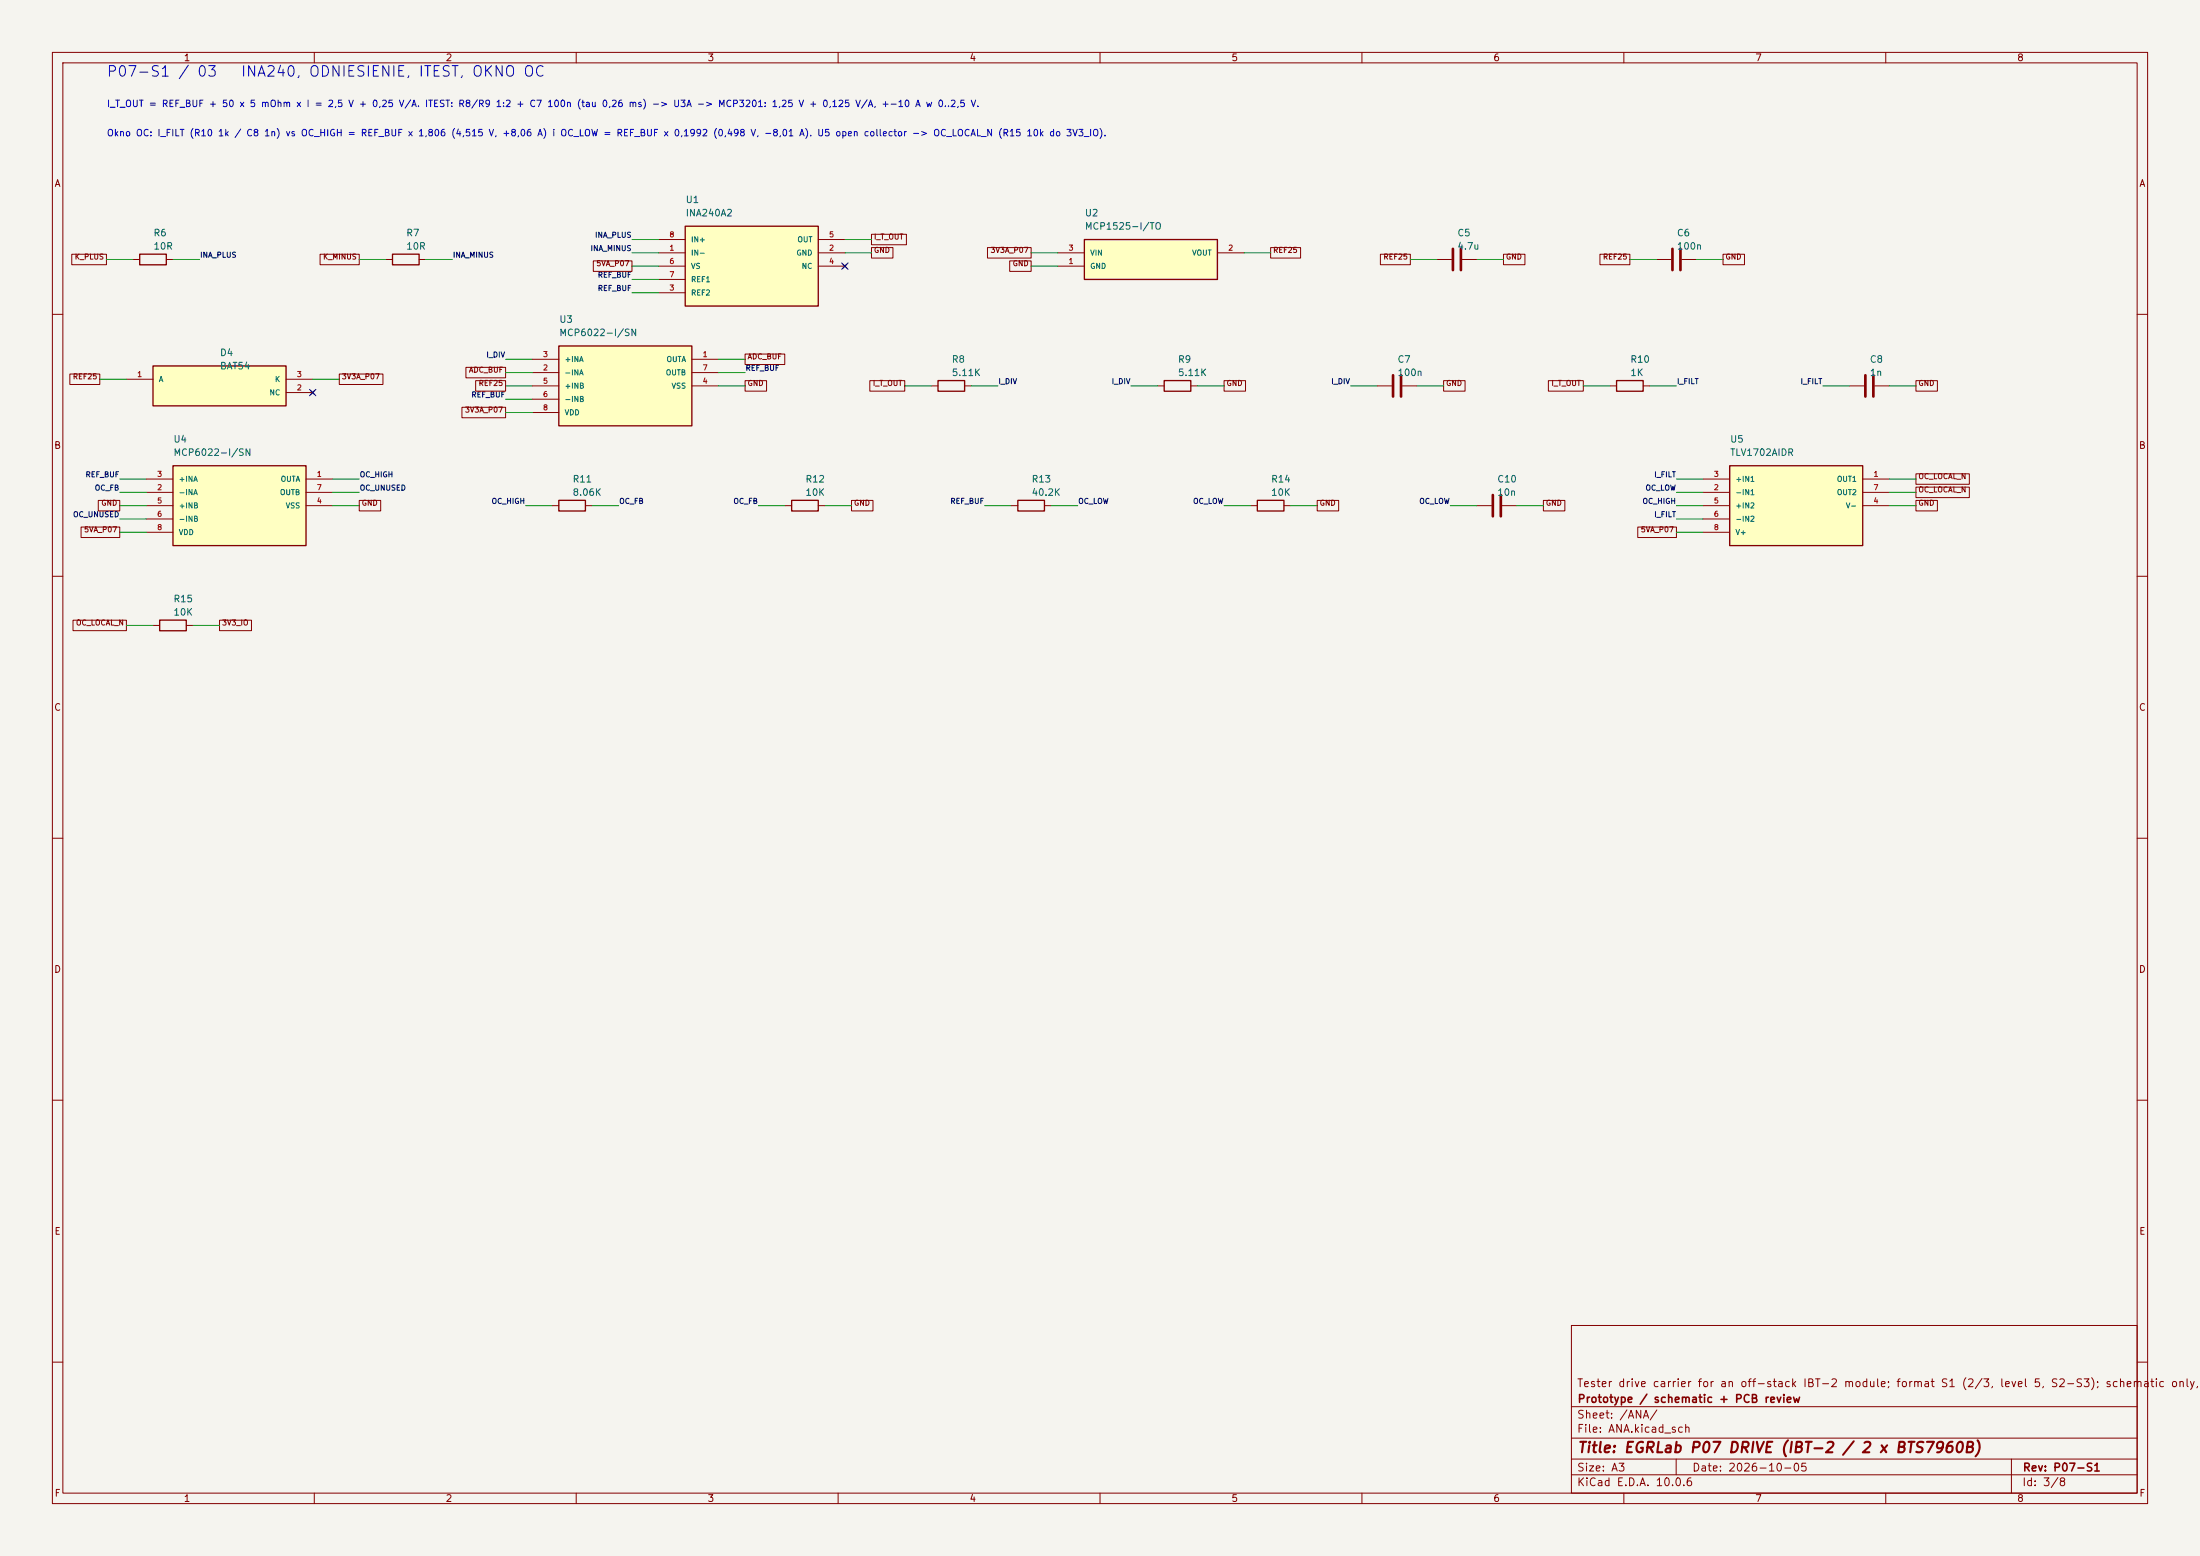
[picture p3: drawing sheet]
(kicad_sch (version 20250114) (generator "eeschema") (paper "A3") (title_block (title "EGRLab P07 DRIVE (IBT-2 / 2 x BTS7960B)") (date "2026-10-05") (rev "P07-S1") (company "Prototype / schematic + PCB review") (comment 1 "Tester drive carrier for an off-stack IBT-2 module; format S1 (2/3, level 5, S2-S3); schematic only, hardware not tested"))(lib_symbols (symbol "P07:R" (pin_numbers (hide yes)) (pin_names (offset 0)) (exclude_from_sim no) (in_bom yes) (on_board yes) (in_pos_files yes) (duplicate_pin_numbers_are_jumpers no) (symbol "R_0_1" (rectangle (start -1.016 -2.54) (end 1.016 2.54) (stroke (width 0.254) (type default)) (fill (type none)))) (symbol "R_1_1" (pin passive line (at 0 3.81 270) (length 1.27) (name "" (effects (font (size 1.27 1.27)))) (number "1" (effects (font (size 1.27 1.27))))) (pin passive line (at 0 -3.81 90) (length 1.27) (name "" (effects (font (size 1.27 1.27)))) (number "2" (effects (font (size 1.27 1.27)))))) (embedded_fonts no))(symbol "P07:INA240A2_D_SOIC" (pin_names (offset 1.016)) (in_bom yes) (on_board yes) (symbol "INA240A2_D_SOIC_1_1" (rectangle (start -12.7 7.62) (end 12.7 -7.62) (stroke (width .254) (type default)) (fill (type background)))) (symbol "INA240A2_D_SOIC_1_0" (pin input line (at -17.78 5.08 0) (length 5.08) (name "IN+" (effects (font (size 1.0 1.0)))) (number "8" (effects (font (size 1 1))))) (pin input line (at -17.78 2.54 0) (length 5.08) (name "IN-" (effects (font (size 1.0 1.0)))) (number "1" (effects (font (size 1 1))))) (pin power_in line (at -17.78 0.0 0) (length 5.08) (name "VS" (effects (font (size 1.0 1.0)))) (number "6" (effects (font (size 1 1))))) (pin input line (at -17.78 -2.54 0) (length 5.08) (name "REF1" (effects (font (size 1.0 1.0)))) (number "7" (effects (font (size 1 1))))) (pin input line (at -17.78 -5.08 0) (length 5.08) (name "REF2" (effects (font (size 1.0 1.0)))) (number "3" (effects (font (size 1 1))))) (pin output line (at 17.78 5.08 180) (length 5.08) (name "OUT" (effects (font (size 1.0 1.0)))) (number "5" (effects (font (size 1 1))))) (pin power_in line (at 17.78 2.54 180) (length 5.08) (name "GND" (effects (font (size 1.0 1.0)))) (number "2" (effects (font (size 1 1))))) (pin no_connect line (at 17.78 0.0 180) (length 5.08) (name "NC" (effects (font (size 1.0 1.0)))) (number "4" (effects (font (size 1 1)))))))(symbol "P07:MCP1525_TO92" (pin_names (offset 1.016)) (in_bom yes) (on_board yes) (symbol "MCP1525_TO92_1_1" (rectangle (start -12.7 3.81) (end 12.7 -3.81) (stroke (width .254) (type default)) (fill (type background)))) (symbol "MCP1525_TO92_1_0" (pin power_in line (at -17.78 1.27 0) (length 5.08) (name "VIN" (effects (font (size 1.0 1.0)))) (number "3" (effects (font (size 1 1))))) (pin power_in line (at -17.78 -1.27 0) (length 5.08) (name "GND" (effects (font (size 1.0 1.0)))) (number "1" (effects (font (size 1 1))))) (pin power_out line (at 17.78 1.27 180) (length 5.08) (name "VOUT" (effects (font (size 1.0 1.0)))) (number "2" (effects (font (size 1 1)))))))(symbol "P07:C" (pin_numbers (hide yes)) (pin_names (offset 0.254)) (exclude_from_sim no) (in_bom yes) (on_board yes) (in_pos_files yes) (duplicate_pin_numbers_are_jumpers no) (symbol "C_0_1" (polyline (pts (xy -2.032 0.762) (xy 2.032 0.762)) (stroke (width 0.508) (type default)) (fill (type none))) (polyline (pts (xy -2.032 -0.762) (xy 2.032 -0.762)) (stroke (width 0.508) (type default)) (fill (type none)))) (symbol "C_1_1" (pin passive line (at 0 3.81 270) (length 2.794) (name "" (effects (font (size 1.27 1.27)))) (number "1" (effects (font (size 1.27 1.27))))) (pin passive line (at 0 -3.81 90) (length 2.794) (name "" (effects (font (size 1.27 1.27)))) (number "2" (effects (font (size 1.27 1.27)))))) (embedded_fonts no))(symbol "P07:BAT54_SOT23" (pin_names (offset 1.016)) (in_bom yes) (on_board yes) (symbol "BAT54_SOT23_1_1" (rectangle (start -12.7 3.81) (end 12.7 -3.81) (stroke (width .254) (type default)) (fill (type background)))) (symbol "BAT54_SOT23_1_0" (pin passive line (at -17.78 1.27 0) (length 5.08) (name "A" (effects (font (size 1.0 1.0)))) (number "1" (effects (font (size 1 1))))) (pin passive line (at 17.78 1.27 180) (length 5.08) (name "K" (effects (font (size 1.0 1.0)))) (number "3" (effects (font (size 1 1))))) (pin no_connect line (at 17.78 -1.27 180) (length 5.08) (name "NC" (effects (font (size 1.0 1.0)))) (number "2" (effects (font (size 1 1)))))))(symbol "P07:MCP6022_SOIC" (pin_names (offset 1.016)) (in_bom yes) (on_board yes) (symbol "MCP6022_SOIC_1_1" (rectangle (start -12.7 7.62) (end 12.7 -7.62) (stroke (width .254) (type default)) (fill (type background)))) (symbol "MCP6022_SOIC_1_0" (pin input line (at -17.78 5.08 0) (length 5.08) (name "+INA" (effects (font (size 1.0 1.0)))) (number "3" (effects (font (size 1 1))))) (pin input line (at -17.78 2.54 0) (length 5.08) (name "-INA" (effects (font (size 1.0 1.0)))) (number "2" (effects (font (size 1 1))))) (pin input line (at -17.78 0.0 0) (length 5.08) (name "+INB" (effects (font (size 1.0 1.0)))) (number "5" (effects (font (size 1 1))))) (pin input line (at -17.78 -2.54 0) (length 5.08) (name "-INB" (effects (font (size 1.0 1.0)))) (number "6" (effects (font (size 1 1))))) (pin power_in line (at -17.78 -5.08 0) (length 5.08) (name "VDD" (effects (font (size 1.0 1.0)))) (number "8" (effects (font (size 1 1))))) (pin output line (at 17.78 5.08 180) (length 5.08) (name "OUTA" (effects (font (size 1.0 1.0)))) (number "1" (effects (font (size 1 1))))) (pin output line (at 17.78 2.54 180) (length 5.08) (name "OUTB" (effects (font (size 1.0 1.0)))) (number "7" (effects (font (size 1 1))))) (pin power_in line (at 17.78 0.0 180) (length 5.08) (name "VSS" (effects (font (size 1.0 1.0)))) (number "4" (effects (font (size 1 1)))))))(symbol "P07:TLV1702_SOIC" (pin_names (offset 1.016)) (in_bom yes) (on_board yes) (symbol "TLV1702_SOIC_1_1" (rectangle (start -12.7 7.62) (end 12.7 -7.62) (stroke (width .254) (type default)) (fill (type background)))) (symbol "TLV1702_SOIC_1_0" (pin input line (at -17.78 5.08 0) (length 5.08) (name "+IN1" (effects (font (size 1.0 1.0)))) (number "3" (effects (font (size 1 1))))) (pin input line (at -17.78 2.54 0) (length 5.08) (name "-IN1" (effects (font (size 1.0 1.0)))) (number "2" (effects (font (size 1 1))))) (pin input line (at -17.78 0.0 0) (length 5.08) (name "+IN2" (effects (font (size 1.0 1.0)))) (number "5" (effects (font (size 1 1))))) (pin input line (at -17.78 -2.54 0) (length 5.08) (name "-IN2" (effects (font (size 1.0 1.0)))) (number "6" (effects (font (size 1 1))))) (pin power_in line (at -17.78 -5.08 0) (length 5.08) (name "V+" (effects (font (size 1.0 1.0)))) (number "8" (effects (font (size 1 1))))) (pin open_collector line (at 17.78 5.08 180) (length 5.08) (name "OUT1" (effects (font (size 1.0 1.0)))) (number "1" (effects (font (size 1 1))))) (pin open_collector line (at 17.78 2.54 180) (length 5.08) (name "OUT2" (effects (font (size 1.0 1.0)))) (number "7" (effects (font (size 1 1))))) (pin power_in line (at 17.78 0.0 180) (length 5.08) (name "V-" (effects (font (size 1.0 1.0)))) (number "4" (effects (font (size 1 1))))))))(text "I_T_OUT = REF_BUF + 50 x 5 mOhm x I = 2,5 V + 0,25 V/A. ITEST: R8/R9 1:2 + C7 100n (tau 0,26 ms) -> U3A -> MCP3201: 1,25 V + 0,125 V/A, +-10 A w 0..2,5 V." (at 20.32 19.304 0) (effects (font (size 1.25 1.25)) (justify left top)))(text "Okno OC: I_FILT (R10 1k / C8 1n) vs OC_HIGH = REF_BUF x 1,806 (4,515 V, +8,06 A) i OC_LOW = REF_BUF x 0,1992 (0,498 V, -8,01 A). U5 open collector -> OC_LOCAL_N (R15 10k do 3V3_IO)." (at 20.32 24.892 0) (effects (font (size 1.25 1.25)) (justify left top)))(symbol (lib_id "P07:R") (at 29.21 49.53 90) (unit 1) (in_bom yes) (on_board yes) (dnp no) (property "Reference" "R6" (at 29.21 44.45 90) (effects (font (size 1.27 1.27)) (justify right))) (property "Value" "10R" (at 29.21 46.99 90) (effects (font (size 1.27 1.27)) (justify right)))(property "Footprint" "Resistor_SMD:R_1206_3216Metric_Pad1.30x1.75mm_HandSolder" (at 29.21 49.53 0) (effects (font (size 1 1)) hide))(property "MPN" "RT1206BRD0710RL" (at 29.21 49.53 0) (effects (font (size 1 1)) hide))(property "BaselineRef" "RC1" (at 29.21 49.53 0) (effects (font (size 1 1)) hide))(property "Datasheet" "" (at 29.21 49.53 0) (effects (font (size 1 1)) hide))(pin "1")(pin "2"))(symbol (lib_id "P07:R") (at 77.47 49.53 90) (unit 1) (in_bom yes) (on_board yes) (dnp no) (property "Reference" "R7" (at 77.47 44.45 90) (effects (font (size 1.27 1.27)) (justify right))) (property "Value" "10R" (at 77.47 46.99 90) (effects (font (size 1.27 1.27)) (justify right)))(property "Footprint" "Resistor_SMD:R_1206_3216Metric_Pad1.30x1.75mm_HandSolder" (at 77.47 49.53 0) (effects (font (size 1 1)) hide))(property "MPN" "RT1206BRD0710RL" (at 77.47 49.53 0) (effects (font (size 1 1)) hide))(property "BaselineRef" "RC2" (at 77.47 49.53 0) (effects (font (size 1 1)) hide))(property "Datasheet" "" (at 77.47 49.53 0) (effects (font (size 1 1)) hide))(pin "1")(pin "2"))(symbol (lib_id "P07:INA240A2_D_SOIC") (at 143.51 50.8 0) (unit 1) (in_bom yes) (on_board yes) (dnp no) (property "Reference" "U1" (at 130.81 38.1 0) (effects (font (size 1.27 1.27)) (justify left))) (property "Value" "INA240A2" (at 130.81 40.64 0) (effects (font (size 1.27 1.27)) (justify left)))(property "Footprint" "Package_SO:SOIC-8_3.9x4.9mm_P1.27mm" (at 143.51 50.8 0) (effects (font (size 1 1)) hide))(property "MPN" "INA240A2EDRQ1" (at 143.51 50.8 0) (effects (font (size 1 1)) hide))(property "BaselineRef" "U2" (at 143.51 50.8 0) (effects (font (size 1 1)) hide))(property "Datasheet" "https://www.ti.com/lit/ds/symlink/ina240.pdf" (at 143.51 50.8 0) (effects (font (size 1 1)) hide))(pin "8")(pin "1")(pin "6")(pin "7")(pin "3")(pin "5")(pin "2")(pin "4"))(symbol (lib_id "P07:MCP1525_TO92") (at 219.71 49.53 0) (unit 1) (in_bom yes) (on_board yes) (dnp no) (property "Reference" "U2" (at 207.01 40.64 0) (effects (font (size 1.27 1.27)) (justify left))) (property "Value" "MCP1525-I/TO" (at 207.01 43.18 0) (effects (font (size 1.27 1.27)) (justify left)))(property "Footprint" "Package_TO_SOT_THT:TO-92_Inline_Wide" (at 219.71 49.53 0) (effects (font (size 1 1)) hide))(property "MPN" "MCP1525-I/TO" (at 219.71 49.53 0) (effects (font (size 1 1)) hide))(property "BaselineRef" "U_REF" (at 219.71 49.53 0) (effects (font (size 1 1)) hide))(property "Datasheet" "https://ww1.microchip.com/downloads/en/DeviceDoc/21653c.pdf" (at 219.71 49.53 0) (effects (font (size 1 1)) hide))(pin "3")(pin "1")(pin "2"))(symbol (lib_id "P07:C") (at 278.13 49.53 90) (unit 1) (in_bom yes) (on_board yes) (dnp no) (property "Reference" "C5" (at 278.13 44.45 90) (effects (font (size 1.27 1.27)) (justify right))) (property "Value" "4.7u" (at 278.13 46.99 90) (effects (font (size 1.27 1.27)) (justify right)))(property "Footprint" "Capacitor_SMD:C_1206_3216Metric_Pad1.33x1.80mm_HandSolder" (at 278.13 49.53 0) (effects (font (size 1 1)) hide))(property "MPN" "SMD 1206 X7R 25V 10% 4.7u" (at 278.13 49.53 0) (effects (font (size 1 1)) hide))(property "BaselineRef" "C_REF" (at 278.13 49.53 0) (effects (font (size 1 1)) hide))(property "Datasheet" "" (at 278.13 49.53 0) (effects (font (size 1 1)) hide))(pin "1")(pin "2"))(symbol (lib_id "P07:C") (at 320.04 49.53 90) (unit 1) (in_bom yes) (on_board yes) (dnp no) (property "Reference" "C6" (at 320.04 44.45 90) (effects (font (size 1.27 1.27)) (justify right))) (property "Value" "100n" (at 320.04 46.99 90) (effects (font (size 1.27 1.27)) (justify right)))(property "Footprint" "Capacitor_SMD:C_1206_3216Metric_Pad1.33x1.80mm_HandSolder" (at 320.04 49.53 0) (effects (font (size 1 1)) hide))(property "MPN" "SMD 1206 X7R 50V 10% 100n" (at 320.04 49.53 0) (effects (font (size 1 1)) hide))(property "BaselineRef" "C_REF_HF" (at 320.04 49.53 0) (effects (font (size 1 1)) hide))(property "Datasheet" "" (at 320.04 49.53 0) (effects (font (size 1 1)) hide))(pin "1")(pin "2"))(symbol (lib_id "P07:BAT54_SOT23") (at 41.91 73.66 0) (unit 1) (in_bom yes) (on_board yes) (dnp no) (property "Reference" "D4" (at 41.91 67.31 0) (effects (font (size 1.27 1.27)) (justify left))) (property "Value" "BAT54" (at 41.91 69.85000000000001 0) (effects (font (size 1.27 1.27)) (justify left)))(property "Footprint" "Package_TO_SOT_SMD:SOT-23" (at 41.91 73.66 0) (effects (font (size 1 1)) hide))(property "MPN" "BAT54 (SOT-23, single)" (at 41.91 73.66 0) (effects (font (size 1 1)) hide))(property "BaselineRef" "ADD_REF_DISCHARGE" (at 41.91 73.66 0) (effects (font (size 1 1)) hide))(property "Datasheet" "" (at 41.91 73.66 0) (effects (font (size 1 1)) hide))(pin "1")(pin "3")(pin "2"))(symbol (lib_id "P07:MCP6022_SOIC") (at 119.38 73.66 0) (unit 1) (in_bom yes) (on_board yes) (dnp no) (property "Reference" "U3" (at 106.68 60.96 0) (effects (font (size 1.27 1.27)) (justify left))) (property "Value" "MCP6022-I/SN" (at 106.68 63.5 0) (effects (font (size 1.27 1.27)) (justify left)))(property "Footprint" "Package_SO:SOIC-8_3.9x4.9mm_P1.27mm" (at 119.38 73.66 0) (effects (font (size 1 1)) hide))(property "MPN" "MCP6022-I/SN" (at 119.38 73.66 0) (effects (font (size 1 1)) hide))(property "BaselineRef" "U_BUF" (at 119.38 73.66 0) (effects (font (size 1 1)) hide))(property "Datasheet" "https://ww1.microchip.com/downloads/en/DeviceDoc/20001685E.pdf" (at 119.38 73.66 0) (effects (font (size 1 1)) hide))(pin "3")(pin "2")(pin "5")(pin "6")(pin "8")(pin "1")(pin "7")(pin "4"))(symbol (lib_id "P07:R") (at 181.61 73.66 90) (unit 1) (in_bom yes) (on_board yes) (dnp no) (property "Reference" "R8" (at 181.61 68.58 90) (effects (font (size 1.27 1.27)) (justify right))) (property "Value" "5.11K" (at 181.61 71.12 90) (effects (font (size 1.27 1.27)) (justify right)))(property "Footprint" "Resistor_SMD:R_1206_3216Metric_Pad1.30x1.75mm_HandSolder" (at 181.61 73.66 0) (effects (font (size 1 1)) hide))(property "MPN" "RT1206BRD075K11L" (at 181.61 73.66 0) (effects (font (size 1 1)) hide))(property "BaselineRef" "R_DIV_H" (at 181.61 73.66 0) (effects (font (size 1 1)) hide))(property "Datasheet" "" (at 181.61 73.66 0) (effects (font (size 1 1)) hide))(pin "1")(pin "2"))(symbol (lib_id "P07:R") (at 224.79 73.66 90) (unit 1) (in_bom yes) (on_board yes) (dnp no) (property "Reference" "R9" (at 224.79 68.58 90) (effects (font (size 1.27 1.27)) (justify right))) (property "Value" "5.11K" (at 224.79 71.12 90) (effects (font (size 1.27 1.27)) (justify right)))(property "Footprint" "Resistor_SMD:R_1206_3216Metric_Pad1.30x1.75mm_HandSolder" (at 224.79 73.66 0) (effects (font (size 1 1)) hide))(property "MPN" "RT1206BRD075K11L" (at 224.79 73.66 0) (effects (font (size 1 1)) hide))(property "BaselineRef" "R_DIV_L" (at 224.79 73.66 0) (effects (font (size 1 1)) hide))(property "Datasheet" "" (at 224.79 73.66 0) (effects (font (size 1 1)) hide))(pin "1")(pin "2"))(symbol (lib_id "P07:C") (at 266.7 73.66 90) (unit 1) (in_bom yes) (on_board yes) (dnp no) (property "Reference" "C7" (at 266.7 68.58 90) (effects (font (size 1.27 1.27)) (justify right))) (property "Value" "100n" (at 266.7 71.12 90) (effects (font (size 1.27 1.27)) (justify right)))(property "Footprint" "Capacitor_SMD:C_1206_3216Metric_Pad1.33x1.80mm_HandSolder" (at 266.7 73.66 0) (effects (font (size 1 1)) hide))(property "MPN" "SMD 1206 C0G 50V 5% 100n (e.g. Murata GRM31C5C1H104JA01; MPN to confirm)" (at 266.7 73.66 0) (effects (font (size 1 1)) hide))(property "BaselineRef" "C_DIV" (at 266.7 73.66 0) (effects (font (size 1 1)) hide))(property "Datasheet" "" (at 266.7 73.66 0) (effects (font (size 1 1)) hide))(pin "1")(pin "2"))(symbol (lib_id "P07:R") (at 311.15 73.66 90) (unit 1) (in_bom yes) (on_board yes) (dnp no) (property "Reference" "R10" (at 311.15 68.58 90) (effects (font (size 1.27 1.27)) (justify right))) (property "Value" "1K" (at 311.15 71.12 90) (effects (font (size 1.27 1.27)) (justify right)))(property "Footprint" "Resistor_SMD:R_1206_3216Metric_Pad1.30x1.75mm_HandSolder" (at 311.15 73.66 0) (effects (font (size 1 1)) hide))(property "MPN" "RC1206FR-071KL" (at 311.15 73.66 0) (effects (font (size 1 1)) hide))(property "BaselineRef" "R_IFILT" (at 311.15 73.66 0) (effects (font (size 1 1)) hide))(property "Datasheet" "" (at 311.15 73.66 0) (effects (font (size 1 1)) hide))(pin "1")(pin "2"))(symbol (lib_id "P07:C") (at 356.87 73.66 90) (unit 1) (in_bom yes) (on_board yes) (dnp no) (property "Reference" "C8" (at 356.87 68.58 90) (effects (font (size 1.27 1.27)) (justify right))) (property "Value" "1n" (at 356.87 71.12 90) (effects (font (size 1.27 1.27)) (justify right)))(property "Footprint" "Capacitor_SMD:C_1206_3216Metric_Pad1.33x1.80mm_HandSolder" (at 356.87 73.66 0) (effects (font (size 1 1)) hide))(property "MPN" "SMD 1206 C0G 50V 5% 1n" (at 356.87 73.66 0) (effects (font (size 1 1)) hide))(property "BaselineRef" "C_IFILT" (at 356.87 73.66 0) (effects (font (size 1 1)) hide))(property "Datasheet" "" (at 356.87 73.66 0) (effects (font (size 1 1)) hide))(pin "1")(pin "2"))(symbol (lib_id "P07:MCP6022_SOIC") (at 45.72 96.52 0) (unit 1) (in_bom yes) (on_board yes) (dnp no) (property "Reference" "U4" (at 33.02 83.82 0) (effects (font (size 1.27 1.27)) (justify left))) (property "Value" "MCP6022-I/SN" (at 33.02 86.36 0) (effects (font (size 1.27 1.27)) (justify left)))(property "Footprint" "Package_SO:SOIC-8_3.9x4.9mm_P1.27mm" (at 45.72 96.52 0) (effects (font (size 1 1)) hide))(property "MPN" "MCP6022-I/SN" (at 45.72 96.52 0) (effects (font (size 1 1)) hide))(property "BaselineRef" "U_OCREF" (at 45.72 96.52 0) (effects (font (size 1 1)) hide))(property "Datasheet" "https://ww1.microchip.com/downloads/en/DeviceDoc/20001685E.pdf" (at 45.72 96.52 0) (effects (font (size 1 1)) hide))(pin "3")(pin "2")(pin "5")(pin "6")(pin "8")(pin "1")(pin "7")(pin "4"))(symbol (lib_id "P07:R") (at 109.22 96.52 90) (unit 1) (in_bom yes) (on_board yes) (dnp no) (property "Reference" "R11" (at 109.22 91.44 90) (effects (font (size 1.27 1.27)) (justify right))) (property "Value" "8.06K" (at 109.22 93.98 90) (effects (font (size 1.27 1.27)) (justify right)))(property "Footprint" "Resistor_SMD:R_1206_3216Metric_Pad1.30x1.75mm_HandSolder" (at 109.22 96.52 0) (effects (font (size 1 1)) hide))(property "MPN" "RT1206BRD078K06L" (at 109.22 96.52 0) (effects (font (size 1 1)) hide))(property "BaselineRef" "R_OC_FB" (at 109.22 96.52 0) (effects (font (size 1 1)) hide))(property "Datasheet" "" (at 109.22 96.52 0) (effects (font (size 1 1)) hide))(pin "1")(pin "2"))(symbol (lib_id "P07:R") (at 153.67 96.52 90) (unit 1) (in_bom yes) (on_board yes) (dnp no) (property "Reference" "R12" (at 153.67 91.44 90) (effects (font (size 1.27 1.27)) (justify right))) (property "Value" "10K" (at 153.67 93.98 90) (effects (font (size 1.27 1.27)) (justify right)))(property "Footprint" "Resistor_SMD:R_1206_3216Metric_Pad1.30x1.75mm_HandSolder" (at 153.67 96.52 0) (effects (font (size 1 1)) hide))(property "MPN" "RT1206BRD0710KL" (at 153.67 96.52 0) (effects (font (size 1 1)) hide))(property "BaselineRef" "R_OC_G" (at 153.67 96.52 0) (effects (font (size 1 1)) hide))(property "Datasheet" "" (at 153.67 96.52 0) (effects (font (size 1 1)) hide))(pin "1")(pin "2"))(symbol (lib_id "P07:R") (at 196.85 96.52 90) (unit 1) (in_bom yes) (on_board yes) (dnp no) (property "Reference" "R13" (at 196.85 91.44 90) (effects (font (size 1.27 1.27)) (justify right))) (property "Value" "40.2K" (at 196.85 93.98 90) (effects (font (size 1.27 1.27)) (justify right)))(property "Footprint" "Resistor_SMD:R_1206_3216Metric_Pad1.30x1.75mm_HandSolder" (at 196.85 96.52 0) (effects (font (size 1 1)) hide))(property "MPN" "RT1206BRD0740K2L" (at 196.85 96.52 0) (effects (font (size 1 1)) hide))(property "BaselineRef" "R_OC_L_TOP" (at 196.85 96.52 0) (effects (font (size 1 1)) hide))(property "Datasheet" "" (at 196.85 96.52 0) (effects (font (size 1 1)) hide))(pin "1")(pin "2"))(symbol (lib_id "P07:R") (at 242.57 96.52 90) (unit 1) (in_bom yes) (on_board yes) (dnp no) (property "Reference" "R14" (at 242.57 91.44 90) (effects (font (size 1.27 1.27)) (justify right))) (property "Value" "10K" (at 242.57 93.98 90) (effects (font (size 1.27 1.27)) (justify right)))(property "Footprint" "Resistor_SMD:R_1206_3216Metric_Pad1.30x1.75mm_HandSolder" (at 242.57 96.52 0) (effects (font (size 1 1)) hide))(property "MPN" "RT1206BRD0710KL" (at 242.57 96.52 0) (effects (font (size 1 1)) hide))(property "BaselineRef" "R_OC_L_BOT" (at 242.57 96.52 0) (effects (font (size 1 1)) hide))(property "Datasheet" "" (at 242.57 96.52 0) (effects (font (size 1 1)) hide))(pin "1")(pin "2"))(symbol (lib_id "P07:C") (at 285.75 96.52 90) (unit 1) (in_bom yes) (on_board yes) (dnp no) (property "Reference" "C10" (at 285.75 91.44 90) (effects (font (size 1.27 1.27)) (justify right))) (property "Value" "10n" (at 285.75 93.98 90) (effects (font (size 1.27 1.27)) (justify right)))(property "Footprint" "Capacitor_SMD:C_1206_3216Metric_Pad1.33x1.80mm_HandSolder" (at 285.75 96.52 0) (effects (font (size 1 1)) hide))(property "MPN" "SMD 1206 C0G 50V 5% 10n" (at 285.75 96.52 0) (effects (font (size 1 1)) hide))(property "BaselineRef" "C_OC_LOW" (at 285.75 96.52 0) (effects (font (size 1 1)) hide))(property "Datasheet" "" (at 285.75 96.52 0) (effects (font (size 1 1)) hide))(pin "1")(pin "2"))(symbol (lib_id "P07:TLV1702_SOIC") (at 342.9 96.52 0) (unit 1) (in_bom yes) (on_board yes) (dnp no) (property "Reference" "U5" (at 330.2 83.82 0) (effects (font (size 1.27 1.27)) (justify left))) (property "Value" "TLV1702AIDR" (at 330.2 86.36 0) (effects (font (size 1.27 1.27)) (justify left)))(property "Footprint" "Package_SO:SOIC-8_3.9x4.9mm_P1.27mm" (at 342.9 96.52 0) (effects (font (size 1 1)) hide))(property "MPN" "TLV1702AIDR (TI, SOIC-8, open collector)" (at 342.9 96.52 0) (effects (font (size 1 1)) hide))(property "BaselineRef" "U4" (at 342.9 96.52 0) (effects (font (size 1 1)) hide))(property "Datasheet" "https://www.ti.com/lit/ds/symlink/tlv1702.pdf" (at 342.9 96.52 0) (effects (font (size 1 1)) hide))(pin "3")(pin "2")(pin "5")(pin "6")(pin "8")(pin "1")(pin "7")(pin "4"))(symbol (lib_id "P07:R") (at 33.02 119.38 90) (unit 1) (in_bom yes) (on_board yes) (dnp no) (property "Reference" "R15" (at 33.02 114.3 90) (effects (font (size 1.27 1.27)) (justify right))) (property "Value" "10K" (at 33.02 116.84 90) (effects (font (size 1.27 1.27)) (justify right)))(property "Footprint" "Resistor_SMD:R_1206_3216Metric_Pad1.30x1.75mm_HandSolder" (at 33.02 119.38 0) (effects (font (size 1 1)) hide))(property "MPN" "RC1206FR-0710KL" (at 33.02 119.38 0) (effects (font (size 1 1)) hide))(property "BaselineRef" "R_OC_PULL" (at 33.02 119.38 0) (effects (font (size 1 1)) hide))(property "Datasheet" "" (at 33.02 119.38 0) (effects (font (size 1 1)) hide))(pin "1")(pin "2"))(text "P07-S1 / 03   INA240, ODNIESIENIE, ITEST, OKNO OC" (at 20.32 12.7 0) (effects (font (size 2 2)) (justify left top)))(wire (pts (xy 25.4 49.53) (xy 20.32 49.53)) (stroke (width 0) (type default)))(global_label "K_PLUS" (shape passive) (at 20.32 49.53 0) (effects (font (size 1 1)) (justify right bottom)))(wire (pts (xy 33.02 49.53) (xy 38.1 49.53)) (stroke (width 0) (type default)))(label "INA_PLUS"  (at 38.1 49.53 0) (effects (font (size 1 1)) (justify left bottom)))(wire (pts (xy 73.66 49.53) (xy 68.58 49.53)) (stroke (width 0) (type default)))(global_label "K_MINUS" (shape passive) (at 68.58 49.53 0) (effects (font (size 1 1)) (justify right bottom)))(wire (pts (xy 81.28 49.53) (xy 86.36 49.53)) (stroke (width 0) (type default)))(label "INA_MINUS"  (at 86.36 49.53 0) (effects (font (size 1 1)) (justify left bottom)))(wire (pts (xy 125.73 45.72) (xy 120.65 45.72)) (stroke (width 0) (type default)))(label "INA_PLUS"  (at 120.65 45.72 0) (effects (font (size 1 1)) (justify right bottom)))(wire (pts (xy 125.73 48.26) (xy 120.65 48.26)) (stroke (width 0) (type default)))(label "INA_MINUS"  (at 120.65 48.26 0) (effects (font (size 1 1)) (justify right bottom)))(wire (pts (xy 125.73 50.8) (xy 120.65 50.8)) (stroke (width 0) (type default)))(global_label "5VA_P07" (shape passive) (at 120.65 50.8 0) (effects (font (size 1 1)) (justify right bottom)))(wire (pts (xy 125.73 53.34) (xy 120.65 53.34)) (stroke (width 0) (type default)))(label "REF_BUF"  (at 120.65 53.34 0) (effects (font (size 1 1)) (justify right bottom)))(wire (pts (xy 125.73 55.88) (xy 120.65 55.88)) (stroke (width 0) (type default)))(label "REF_BUF"  (at 120.65 55.88 0) (effects (font (size 1 1)) (justify right bottom)))(wire (pts (xy 161.29 45.72) (xy 166.37 45.72)) (stroke (width 0) (type default)))(global_label "I_T_OUT" (shape passive) (at 166.37 45.72 0) (effects (font (size 1 1)) (justify left bottom)))(wire (pts (xy 161.29 48.26) (xy 166.37 48.26)) (stroke (width 0) (type default)))(global_label "GND" (shape passive) (at 166.37 48.26 0) (effects (font (size 1 1)) (justify left bottom)))(no_connect (at 161.29 50.8))(wire (pts (xy 201.93 48.26) (xy 196.85 48.26)) (stroke (width 0) (type default)))(global_label "3V3A_P07" (shape passive) (at 196.85 48.26 0) (effects (font (size 1 1)) (justify right bottom)))(wire (pts (xy 201.93 50.8) (xy 196.85 50.8)) (stroke (width 0) (type default)))(global_label "GND" (shape passive) (at 196.85 50.8 0) (effects (font (size 1 1)) (justify right bottom)))(wire (pts (xy 237.49 48.26) (xy 242.57 48.26)) (stroke (width 0) (type default)))(global_label "REF25" (shape passive) (at 242.57 48.26 0) (effects (font (size 1 1)) (justify left bottom)))(wire (pts (xy 274.32 49.53) (xy 269.24 49.53)) (stroke (width 0) (type default)))(global_label "REF25" (shape passive) (at 269.24 49.53 0) (effects (font (size 1 1)) (justify right bottom)))(wire (pts (xy 281.94 49.53) (xy 287.02 49.53)) (stroke (width 0) (type default)))(global_label "GND" (shape passive) (at 287.02 49.53 0) (effects (font (size 1 1)) (justify left bottom)))(wire (pts (xy 316.23 49.53) (xy 311.15 49.53)) (stroke (width 0) (type default)))(global_label "REF25" (shape passive) (at 311.15 49.53 0) (effects (font (size 1 1)) (justify right bottom)))(wire (pts (xy 323.85 49.53) (xy 328.93 49.53)) (stroke (width 0) (type default)))(global_label "GND" (shape passive) (at 328.93 49.53 0) (effects (font (size 1 1)) (justify left bottom)))(wire (pts (xy 24.13 72.39) (xy 19.05 72.39)) (stroke (width 0) (type default)))(global_label "REF25" (shape passive) (at 19.05 72.39 0) (effects (font (size 1 1)) (justify right bottom)))(wire (pts (xy 59.69 72.39) (xy 64.77 72.39)) (stroke (width 0) (type default)))(global_label "3V3A_P07" (shape passive) (at 64.77 72.39 0) (effects (font (size 1 1)) (justify left bottom)))(no_connect (at 59.69 74.93))(wire (pts (xy 101.6 68.58) (xy 96.52 68.58)) (stroke (width 0) (type default)))(label "I_DIV"  (at 96.52 68.58 0) (effects (font (size 1 1)) (justify right bottom)))(wire (pts (xy 101.6 71.12) (xy 96.52 71.12)) (stroke (width 0) (type default)))(global_label "ADC_BUF" (shape passive) (at 96.52 71.12 0) (effects (font (size 1 1)) (justify right bottom)))(wire (pts (xy 101.6 73.66) (xy 96.52 73.66)) (stroke (width 0) (type default)))(global_label "REF25" (shape passive) (at 96.52 73.66 0) (effects (font (size 1 1)) (justify right bottom)))(wire (pts (xy 101.6 76.2) (xy 96.52 76.2)) (stroke (width 0) (type default)))(label "REF_BUF"  (at 96.52 76.2 0) (effects (font (size 1 1)) (justify right bottom)))(wire (pts (xy 101.6 78.74) (xy 96.52 78.74)) (stroke (width 0) (type default)))(global_label "3V3A_P07" (shape passive) (at 96.52 78.74 0) (effects (font (size 1 1)) (justify right bottom)))(wire (pts (xy 137.16 68.58) (xy 142.24 68.58)) (stroke (width 0) (type default)))(global_label "ADC_BUF" (shape passive) (at 142.24 68.58 0) (effects (font (size 1 1)) (justify left bottom)))(wire (pts (xy 137.16 71.12) (xy 142.24 71.12)) (stroke (width 0) (type default)))(label "REF_BUF"  (at 142.24 71.12 0) (effects (font (size 1 1)) (justify left bottom)))(wire (pts (xy 137.16 73.66) (xy 142.24 73.66)) (stroke (width 0) (type default)))(global_label "GND" (shape passive) (at 142.24 73.66 0) (effects (font (size 1 1)) (justify left bottom)))(wire (pts (xy 177.8 73.66) (xy 172.72 73.66)) (stroke (width 0) (type default)))(global_label "I_T_OUT" (shape passive) (at 172.72 73.66 0) (effects (font (size 1 1)) (justify right bottom)))(wire (pts (xy 185.42 73.66) (xy 190.5 73.66)) (stroke (width 0) (type default)))(label "I_DIV"  (at 190.5 73.66 0) (effects (font (size 1 1)) (justify left bottom)))(wire (pts (xy 220.98 73.66) (xy 215.9 73.66)) (stroke (width 0) (type default)))(label "I_DIV"  (at 215.9 73.66 0) (effects (font (size 1 1)) (justify right bottom)))(wire (pts (xy 228.6 73.66) (xy 233.68 73.66)) (stroke (width 0) (type default)))(global_label "GND" (shape passive) (at 233.68 73.66 0) (effects (font (size 1 1)) (justify left bottom)))(wire (pts (xy 262.89 73.66) (xy 257.81 73.66)) (stroke (width 0) (type default)))(label "I_DIV"  (at 257.81 73.66 0) (effects (font (size 1 1)) (justify right bottom)))(wire (pts (xy 270.51 73.66) (xy 275.59 73.66)) (stroke (width 0) (type default)))(global_label "GND" (shape passive) (at 275.59 73.66 0) (effects (font (size 1 1)) (justify left bottom)))(wire (pts (xy 307.34 73.66) (xy 302.26 73.66)) (stroke (width 0) (type default)))(global_label "I_T_OUT" (shape passive) (at 302.26 73.66 0) (effects (font (size 1 1)) (justify right bottom)))(wire (pts (xy 314.96 73.66) (xy 320.04 73.66)) (stroke (width 0) (type default)))(label "I_FILT"  (at 320.04 73.66 0) (effects (font (size 1 1)) (justify left bottom)))(wire (pts (xy 353.06 73.66) (xy 347.98 73.66)) (stroke (width 0) (type default)))(label "I_FILT"  (at 347.98 73.66 0) (effects (font (size 1 1)) (justify right bottom)))(wire (pts (xy 360.68 73.66) (xy 365.76 73.66)) (stroke (width 0) (type default)))(global_label "GND" (shape passive) (at 365.76 73.66 0) (effects (font (size 1 1)) (justify left bottom)))(wire (pts (xy 27.94 91.44) (xy 22.86 91.44)) (stroke (width 0) (type default)))(label "REF_BUF"  (at 22.86 91.44 0) (effects (font (size 1 1)) (justify right bottom)))(wire (pts (xy 27.94 93.98) (xy 22.86 93.98)) (stroke (width 0) (type default)))(label "OC_FB"  (at 22.86 93.98 0) (effects (font (size 1 1)) (justify right bottom)))(wire (pts (xy 27.94 96.52) (xy 22.86 96.52)) (stroke (width 0) (type default)))(global_label "GND" (shape passive) (at 22.86 96.52 0) (effects (font (size 1 1)) (justify right bottom)))(wire (pts (xy 27.94 99.06) (xy 22.86 99.06)) (stroke (width 0) (type default)))(label "OC_UNUSED"  (at 22.86 99.06 0) (effects (font (size 1 1)) (justify right bottom)))(wire (pts (xy 27.94 101.6) (xy 22.86 101.6)) (stroke (width 0) (type default)))(global_label "5VA_P07" (shape passive) (at 22.86 101.6 0) (effects (font (size 1 1)) (justify right bottom)))(wire (pts (xy 63.5 91.44) (xy 68.58 91.44)) (stroke (width 0) (type default)))(label "OC_HIGH"  (at 68.58 91.44 0) (effects (font (size 1 1)) (justify left bottom)))(wire (pts (xy 63.5 93.98) (xy 68.58 93.98)) (stroke (width 0) (type default)))(label "OC_UNUSED"  (at 68.58 93.98 0) (effects (font (size 1 1)) (justify left bottom)))(wire (pts (xy 63.5 96.52) (xy 68.58 96.52)) (stroke (width 0) (type default)))(global_label "GND" (shape passive) (at 68.58 96.52 0) (effects (font (size 1 1)) (justify left bottom)))(wire (pts (xy 105.41 96.52) (xy 100.33 96.52)) (stroke (width 0) (type default)))(label "OC_HIGH"  (at 100.33 96.52 0) (effects (font (size 1 1)) (justify right bottom)))(wire (pts (xy 113.03 96.52) (xy 118.11 96.52)) (stroke (width 0) (type default)))(label "OC_FB"  (at 118.11 96.52 0) (effects (font (size 1 1)) (justify left bottom)))(wire (pts (xy 149.86 96.52) (xy 144.78 96.52)) (stroke (width 0) (type default)))(label "OC_FB"  (at 144.78 96.52 0) (effects (font (size 1 1)) (justify right bottom)))(wire (pts (xy 157.48 96.52) (xy 162.56 96.52)) (stroke (width 0) (type default)))(global_label "GND" (shape passive) (at 162.56 96.52 0) (effects (font (size 1 1)) (justify left bottom)))(wire (pts (xy 193.04 96.52) (xy 187.96 96.52)) (stroke (width 0) (type default)))(label "REF_BUF"  (at 187.96 96.52 0) (effects (font (size 1 1)) (justify right bottom)))(wire (pts (xy 200.66 96.52) (xy 205.74 96.52)) (stroke (width 0) (type default)))(label "OC_LOW"  (at 205.74 96.52 0) (effects (font (size 1 1)) (justify left bottom)))(wire (pts (xy 238.76 96.52) (xy 233.68 96.52)) (stroke (width 0) (type default)))(label "OC_LOW"  (at 233.68 96.52 0) (effects (font (size 1 1)) (justify right bottom)))(wire (pts (xy 246.38 96.52) (xy 251.46 96.52)) (stroke (width 0) (type default)))(global_label "GND" (shape passive) (at 251.46 96.52 0) (effects (font (size 1 1)) (justify left bottom)))(wire (pts (xy 281.94 96.52) (xy 276.86 96.52)) (stroke (width 0) (type default)))(label "OC_LOW"  (at 276.86 96.52 0) (effects (font (size 1 1)) (justify right bottom)))(wire (pts (xy 289.56 96.52) (xy 294.64 96.52)) (stroke (width 0) (type default)))(global_label "GND" (shape passive) (at 294.64 96.52 0) (effects (font (size 1 1)) (justify left bottom)))(wire (pts (xy 325.12 91.44) (xy 320.04 91.44)) (stroke (width 0) (type default)))(label "I_FILT"  (at 320.04 91.44 0) (effects (font (size 1 1)) (justify right bottom)))(wire (pts (xy 325.12 93.98) (xy 320.04 93.98)) (stroke (width 0) (type default)))(label "OC_LOW"  (at 320.04 93.98 0) (effects (font (size 1 1)) (justify right bottom)))(wire (pts (xy 325.12 96.52) (xy 320.04 96.52)) (stroke (width 0) (type default)))(label "OC_HIGH"  (at 320.04 96.52 0) (effects (font (size 1 1)) (justify right bottom)))(wire (pts (xy 325.12 99.06) (xy 320.04 99.06)) (stroke (width 0) (type default)))(label "I_FILT"  (at 320.04 99.06 0) (effects (font (size 1 1)) (justify right bottom)))(wire (pts (xy 325.12 101.6) (xy 320.04 101.6)) (stroke (width 0) (type default)))(global_label "5VA_P07" (shape passive) (at 320.04 101.6 0) (effects (font (size 1 1)) (justify right bottom)))(wire (pts (xy 360.68 91.44) (xy 365.76 91.44)) (stroke (width 0) (type default)))(global_label "OC_LOCAL_N" (shape passive) (at 365.76 91.44 0) (effects (font (size 1 1)) (justify left bottom)))(wire (pts (xy 360.68 93.98) (xy 365.76 93.98)) (stroke (width 0) (type default)))(global_label "OC_LOCAL_N" (shape passive) (at 365.76 93.98 0) (effects (font (size 1 1)) (justify left bottom)))(wire (pts (xy 360.68 96.52) (xy 365.76 96.52)) (stroke (width 0) (type default)))(global_label "GND" (shape passive) (at 365.76 96.52 0) (effects (font (size 1 1)) (justify left bottom)))(wire (pts (xy 29.21 119.38) (xy 24.13 119.38)) (stroke (width 0) (type default)))(global_label "OC_LOCAL_N" (shape passive) (at 24.13 119.38 0) (effects (font (size 1 1)) (justify right bottom)))(wire (pts (xy 36.83 119.38) (xy 41.91 119.38)) (stroke (width 0) (type default)))(global_label "3V3_IO" (shape passive) (at 41.91 119.38 0) (effects (font (size 1 1)) (justify left bottom))))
